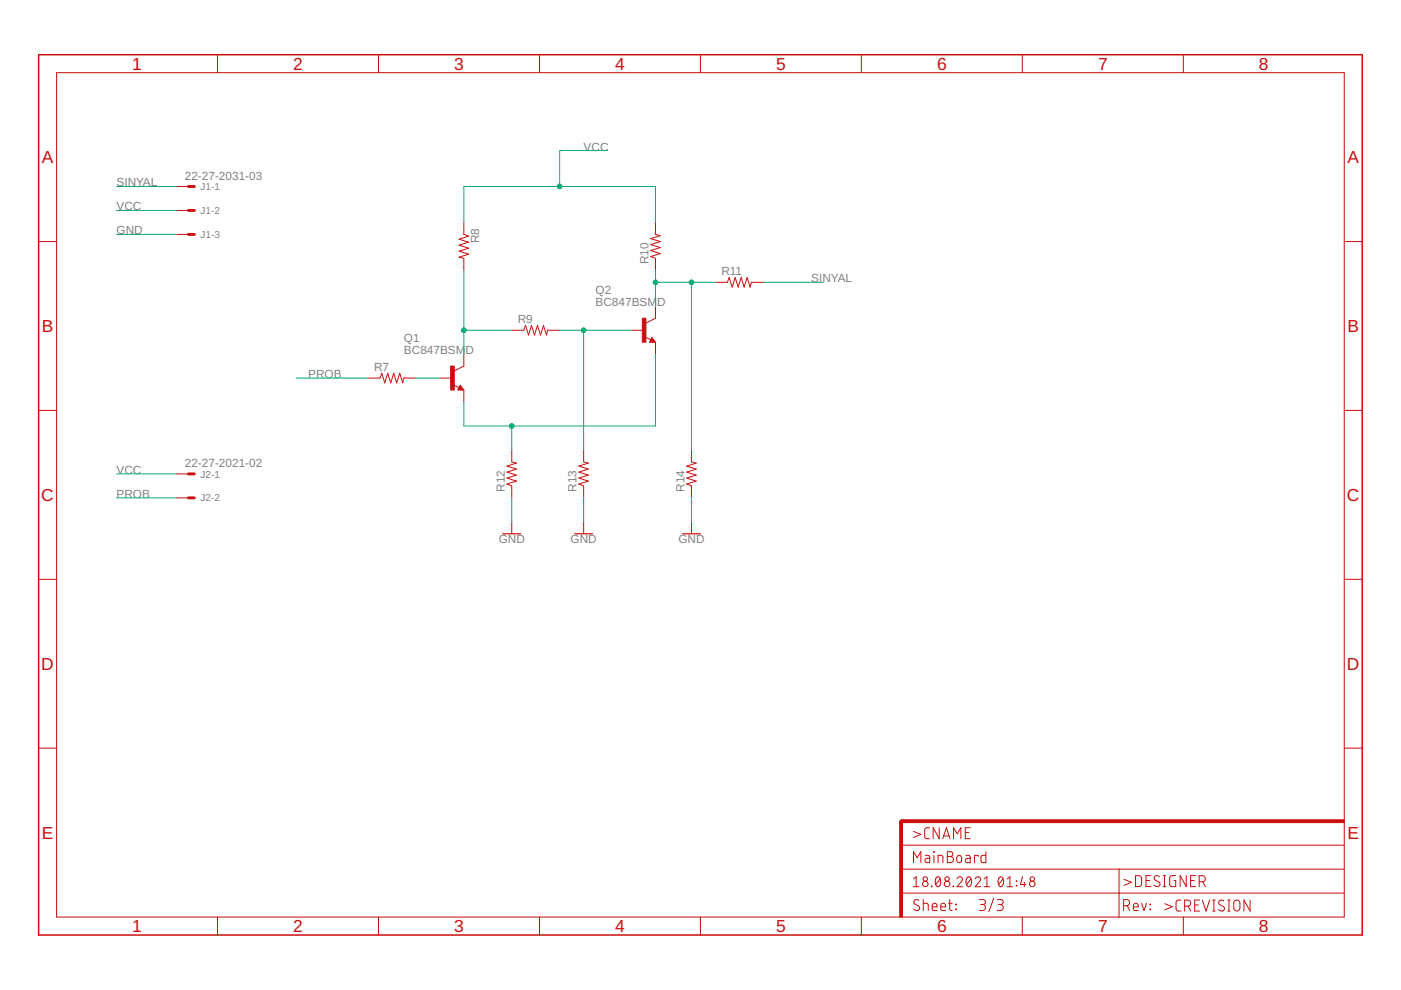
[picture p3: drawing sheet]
<svg xmlns="http://www.w3.org/2000/svg" width="297mm" height="210mm" viewBox="0 0 297 210" stroke-linecap="round" stroke-linejoin="round" font-family="sans-serif">
<g fill="#c90d0c" stroke="#c90d0c" stroke-width=".21">
<path d="M190.8 174.1h.5v20.3h-.5z"/>
<path d="M191 173.8h94v.6h-94z"/>
<path d="M95.5 77.6h.8v5.1h-.8z"/>
<path d="M136.2 67.5h.7v5.1h-.7z"/>
</g>
<g fill="none" stroke="#c90d0c" stroke-width=".21">
<path d="M12 15.4h273v179h-273zM46.1 11.6v3.8M80.2 11.6v3.8M114.4 11.6v3.8M148.5 11.6v3.8M182.6 11.6v3.8M216.7 11.6v3.8M250.9 11.6v3.8M37.4 39.5h2.5M8.2 51.2h3.8M37.4 44.6h2.5M37.4 49.7h2.5"/>
<path d="M98.3 47.2v2.5l1.1 .4-2.1 .6 2.1 .7-2.1 .6 2.1 .6-2.1 .7 2.1 .6-2.1 .6 1 .3v2.5M139 47.2v2.5l1 .3-2 .6 2 .6-2 .7 2 .6-2 .6 2 .7-2 .6 1 .4v2.5M151.7 59.9h2.5l.4-1.1 .6 2.1 .7-2.1 .6 2.1 .6-2.1 .7 2.1 .6-2.1 .6 2.1 .3-1h2.5M285 51.2h3.8M98.3 75.1v2.5l-2 1M108.5 70h2.5l.4-1 .7 2 .6-2 .6 2 .7-2 .6 2 .6-2 .7 2 .2-1h2.6M133.9 70h2.5M136.8 71.4l1.2 .7M138.2 71.5l.8 1.1h-1.3zM139 64.9v2.6l-2.1 1M139 72.6v2.5M8.2 87h3.8"/>
<path d="M78 80.2h2.6l.3-1.1 .7 2.1 .6-2.1 .6 2.1 .7-2.1 .6 2.1 .7-2.1 .6 2.1 .2-1h2.6M93.3 80.2h2.5M96.1 81.6l1.2 .6M97.6 81.7l.7 1h-1.2zM98.3 82.7v2.5M108.5 95.4v2.5l1 .3-2 .6 2 .7-2 .6 2 .6-2 .7 2 .6-2 .6 1 .4v2.6M123.7 95.4v2.5l1.1 .3-2.1 .6 2.1 .7-2.1 .6 2.1 .6-2.1 .7 2.1 .6-2.1 .6 1 .4v2.6M146.6 95.4v2.5l1 .3-2 .6 2 .7-2 .6 2 .6-2 .7 2 .6-2 .6 1 .4v2.6M285 87h3.8M37.4 100.5h2.5M37.4 105.6h2.5M108.5 110.6v2.6"/>
<path d="M123.7 110.6v2.6M146.6 110.6v2.6M8.2 122.8h3.8M285 122.8h3.8M8.2 158.6h3.8M285 158.6h3.8M191.1 179.2h93.9M193.7 176.3l1.5 .6-1.5 .7M197.1 175.5h-.7l-.4 .5 .1 1.6 .3 .2h.7M199.1 175.5v2.3l-1.3-2.3v2.3M199.9 177.8l.8-2.3 .7 2.3M200.1 177.2h1.1"/>
<path d="M202.2 177.8v-2.3l.7 1.3 .8-1.3v2.3M204.7 176.5h.7M205.7 175.5h-1v2.3h1M46.1 194.4v3.8M80.2 194.4v3.8M114.4 194.4v3.8M148.5 194.4v3.8M182.6 194.4v3.8M191.1 189.4h93.9M191.1 184.3h93.9M193.7 182.9v-2.3l.8 1.3 .7-1.3v2.3M193.7 186.4l.5-.5v2.1"/>
<path d="M193.7 188h1.1M194.8 190.9a.58 .58 0 0 0-.8-.1 .58 .58 0 0 0 0 .9l.7 .4a.58 .58 0 0 1 .1 .9 .58 .58 0 0 1-.9-.1l-.2-.2M195.7 191.5l1 .1 .1 1.5M195.7 190.7v2.4M196.2 181.4h.7l.2 .2v1.3h-.5a.46 .46 0 0 1-.5-.5 .46 .46 0 0 1 .5-.4h.5M197.5 187.9l.1 .1zM197.6 192.3h1.1a.54 .54 0 0 0-.4-.8 .54 .54 0 0 0-.7 .5l.2 1 .9 .1M198 180.6l.1 .1zM198 181.4v1.5M198.5 186l.2-.1a.86 .86 0 0 1 .7 1.3v.3a.51 .51 0 0 1-.5 .5 .51 .51 0 0 1-.5-.5l-.1-.8zM198.9 182.9v-1.5l.9 .1 .1 1.4M199.3 186.4l-.9 1.1"/>
<path d="M199.5 192.3h1a.54 .54 0 0 0-.4-.8 .54 .54 0 0 0-.6 .5l.1 1 .9 .1M200.9 180.6h.6a.52 .52 0 0 1 .5 .5 .52 .52 0 0 1-.5 .5 .65 .65 0 0 1 .6 .7 .65 .65 0 0 1-.6 .6h-.6zM200.9 181.6h.6M201.1 191.5h.8M201.4 190.7v2.1l.5 .3M202.1 187.9l.1 .1zM202.6 191.7l.2 .1zM202.6 192.7l.2 .2zM202.9 186.4a.58 .58 0 0 1 .8-.5 .58 .58 0 0 1 .2 .9l-1 1.2h1.2M203 181.5l.5-.1a.92 .92 0 0 1 .1 1.4l-.3 .1-.3-.2-.2-.3zM204.8 181.4h.6l.3 .3v1.2h-.6a.46 .46 0 0 1-.4-.5 .46 .46 0 0 1 .4-.4h.6M205.1 186l.1-.1a.88 .88 0 0 1 .8 1.3l-.1 .3a.51 .51 0 0 1-.5 .5 .51 .51 0 0 1-.5-.5l-.1-.8z"/>
<path d="M205.9 186.4l-1 1.1M206.7 186.4a.58 .58 0 0 1 .9-.5 .58 .58 0 0 1 .1 .9l-1 1.2h1.2M207.4 181.6v-.2h-.8v1.5M207.6 190.7h.8a.52 .52 0 0 1 .5 .6 .52 .52 0 0 1-.5 .5h-.5M208.3 191.8a.65 .65 0 0 1 .6 .6 .65 .65 0 0 1-.6 .7h-.7M208.7 188h1.1M208.7 186.4l.6-.5v2.1M209 180.6v2.3h-.8l-.2-.4v-.9l.2-.2h.8M210.7 190.5l-1 2.8M211.4 190.7h.8a.52 .52 0 0 1 .5 .6 .52 .52 0 0 1-.5 .5h-.5M211.9 186l.1-.1a.88 .88 0 0 1 .8 1.3l-.1 .3a.51 .51 0 0 1-.5 .5 .51 .51 0 0 1-.5-.5l-.1-.8zM212 191.8a.65 .65 0 0 1 .7 .6 .65 .65 0 0 1-.7 .7h-.6"/>
<path d="M212.7 186.4l-1 1.1M213.5 188h1.2M213.5 186.4l.6-.5v2.1M215.5 187.7l.1 .1zM215.5 186.8l.1 .1zM216.7 194.4v3.8M216.8 185.9l-.5 1.6h1.2M217.2 187.1v.9M237.3 184.3v10.2M238.2 192h.7a.65 .65 0 0 0 .6-.6 .65 .65 0 0 0-.6-.7h-.7v2.4M238.3 186.4l1.6 .7-1.6 .6M239 192l.5 1.1"/>
<path d="M240.3 192.3h1a.54 .54 0 0 0-.3-.8 .54 .54 0 0 0-.7 .5l.1 1 .9 .1M240.7 185.7h.9l.4 .4v1.4l-.4 .5h-.9zM242 191.5l.5 1.6 .6-1.6M243 186.7h.8M243.8 192.7l.1 .2zM243.8 191.7l.1 .1zM244 185.7h-1v2.3h1M245.8 185.8a.58 .58 0 0 0-.9-.1 .58 .58 0 0 0 .1 .9l.7 .4a.54 .54 0 0 1 .2 .7 .54 .54 0 0 1-.8 .2l-.5-.2M246.6 185.7h.6M246.6 188h.6M246.9 185.7v2.3M247 191.6l1.5 .7-1.5 .6"/>
<path d="M249.3 185.7h-1l-.3 .3v1.5l.2 .4 1.1 .1v-1.3h-.4M250.4 190.8l-.7 .1-.4 .4 .1 1.7 .3 .1 .7 .1M250.9 194.4v3.8M251.2 192.1h.6a.65 .65 0 0 0 .7-.6 .65 .65 0 0 0-.7-.7h-.6v2.4M251.5 185.7v2.3l-1.3-2.3v2.3M251.9 192.1l.6 1.1M252.4 186.7h.8M253.3 191.9h.8M253.5 185.7h-1.1v2.3h1.1M254.3 186.9h.6a.65 .65 0 0 0 .6-.6 .65 .65 0 0 0-.6-.6h-.6v2.3M254.3 190.8h-1v2.4h1M254.9 190.8l.8 2.4 .8-2.4"/>
<path d="M255 186.9l.5 1.1M257.1 193.2h.5M257.1 190.8h.5M257.4 190.8v2.4M259.5 191a.58 .58 0 0 0-.9-.1 .58 .58 0 0 0 0 .9l.8 .4a.58 .58 0 0 1 0 .9 .58 .58 0 0 1-.8-.1l-.3-.2M260.3 193.2h.5M260.3 190.8h.5M260.6 190.8v2.4M261.7 191.1a.66 .66 0 0 1 .7-.2 .66 .66 0 0 1 .5 .6v1a.66 .66 0 0 1-.7 .7 .66 .66 0 0 1-.6-.7zM265 190.8v2.4l-1.3-2.4v2.4"/>
<circle cx="196.2" cy="187.4" r=".59"/>
<circle cx="196.2" cy="186.4" r=".46"/>
<circle cx="200.8" cy="186.4" r=".47"/>
<circle cx="200.8" cy="187.4" r=".59"/>
<circle cx="218.9" cy="187.4" r=".58"/>
<circle cx="218.9" cy="186.4" r=".47"/>
</g>
<path d="M39.9 39.5h1.3M39.9 44.6h1.3M39.9 49.7h1.3M39.9 100.5h1.3M39.9 105.6h1.3M192.3 174.1h-1.2v1.3" fill="none" stroke="#c90d0c" stroke-width=".61"/>
<path d="M8.2 11.6h280.6v186.6h-280.6z" fill="none" stroke="#c90d0c" stroke-width=".32"/>
<path d="M138.2 72.1l.1 .2h-.3l.2-.5 .5 .6h-.7M97.6 82.2l.1 .2h-.4l.3-.5 .5 .7h-.8M106.6 113.2h3.8M121.8 113.2h3.8M144.7 113.2h3.8" fill="none" stroke="#c90d0c" stroke-width=".25"/>
<g fill="none" stroke="#0dab76" stroke-width=".21">
<path d="M24.7 39.5h12.7M128.8 31.9h-10.1v7.6M24.7 44.6h12.7M24.7 49.7h12.7M98.3 47.2v-7.7h40.7v7.7M98.3 57.3v17.8M139 57.3v7.6M139 59.9h12.7M146.6 59.9v35.5M161.8 59.9h12.7M98.3 70h10.2M118.7 70h15.2"/>
<path d="M123.7 70v25.4M139 75.1v15.2h-40.7v-5.1M62.8 80.2h15.2M88.2 80.2h5.1M108.5 90.3v5.1M24.7 100.5h12.7M24.7 105.6h12.7M108.5 105.6v5M123.7 105.6v5M146.6 105.6v5"/>
</g>
<g fill="#0dab76" stroke="#0dab76" stroke-width=".21">
<circle cx="98.3" cy="70" r=".51"/>
<circle cx="123.7" cy="70" r=".51"/>
<circle cx="108.5" cy="90.3" r=".51"/>
<circle cx="139" cy="59.9" r=".51"/>
<circle cx="146.6" cy="59.9" r=".51"/>
<circle cx="118.7" cy="39.5" r=".51"/>
</g>
<g font-size="3.7" fill="#c90d0c">
<text x="28" y="14.8">1</text>
<text x="62.2" y="14.8">2</text>
<text x="96.3" y="14.8">3</text>
<text x="130.4" y="14.8">4</text>
<text x="164.5" y="14.8">5</text>
<text x="198.7" y="14.8">6</text>
<text x="232.8" y="14.8">7</text>
<text x="266.9" y="14.8">8</text>
<text x="8.9" y="34.6">A</text>
<text x="285.7" y="34.6">A</text>
<text x="8.9" y="70.4">B</text>
<text x="285.7" y="70.4">B</text>
<text x="8.8" y="106.2">C</text>
<text x="285.6" y="106.2">C</text>
<text x="8.8" y="142">D</text>
<text x="285.6" y="142">D</text>
<text x="8.9" y="177.8">E</text>
<text x="285.7" y="177.8">E</text>
<text x="28" y="197.6">1</text>
<text x="62.2" y="197.6">2</text>
<text x="96.3" y="197.6">3</text>
<text x="130.4" y="197.6">4</text>
<text x="164.5" y="197.6">5</text>
<text x="198.7" y="197.6">6</text>
<text x="232.8" y="197.6">7</text>
<text x="266.9" y="197.6">8</text>
</g>
<g font-size="2.5" fill="#808080">
<text x="123.7" y="31.9">VCC</text>
<text x="24.7" y="39.5">SINYAL</text>
<text x="39.2" y="38.1">22-27-2031-03</text>
<text x="24.7" y="44.6">VCC</text>
<text x="24.7" y="49.7">GND</text>
<text x="101.6" y="51.6" transform="rotate(-90 101.6 51.6)">R8</text>
<text x="137.5" y="56" transform="rotate(-90 137.5 56)">R10</text>
<text x="152.9" y="58.4">R11</text>
<text x="172" y="59.9">SINYAL</text>
<text x="126.3" y="64.9">BC847BSM</text>
<text x="126.3" y="62.4">Q2</text>
<text x="139.4" y="64.9">D</text>
<text x="109.8" y="68.5">R9</text>
<text x="85.6" y="75.1">BC847BSM</text>
<text x="85.6" y="72.5">Q1</text>
<text x="98.7" y="75.1">D</text>
<text x="65.3" y="80.2">PROB</text>
<text x="79.3" y="78.7">R7</text>
<text x="24.7" y="100.5">VCC</text>
<text x="39.2" y="99.1">22-27-2021-02</text>
<text x="24.7" y="105.6">PROB</text>
<text x="107" y="104.3" transform="rotate(-90 107 104.3)">R12</text>
<text x="122.2" y="104.3" transform="rotate(-90 122.2 104.3)">R13</text>
<text x="145.1" y="104.3" transform="rotate(-90 145.1 104.3)">R14</text>
<text x="105.7" y="115.2">GND</text>
<text x="121" y="115.2">GND</text>
<text x="143.8" y="115.2">GND</text>
</g>
<g font-size="2.1" fill="#808080">
<text x="42.5" y="40.3">J1-1</text>
<text x="42.5" y="45.4">J1-2</text>
<text x="42.5" y="50.5">J1-3</text>
<text x="42.5" y="101.2">J2-1</text>
<text x="42.5" y="106.3">J2-2</text>
</g>
</svg>
